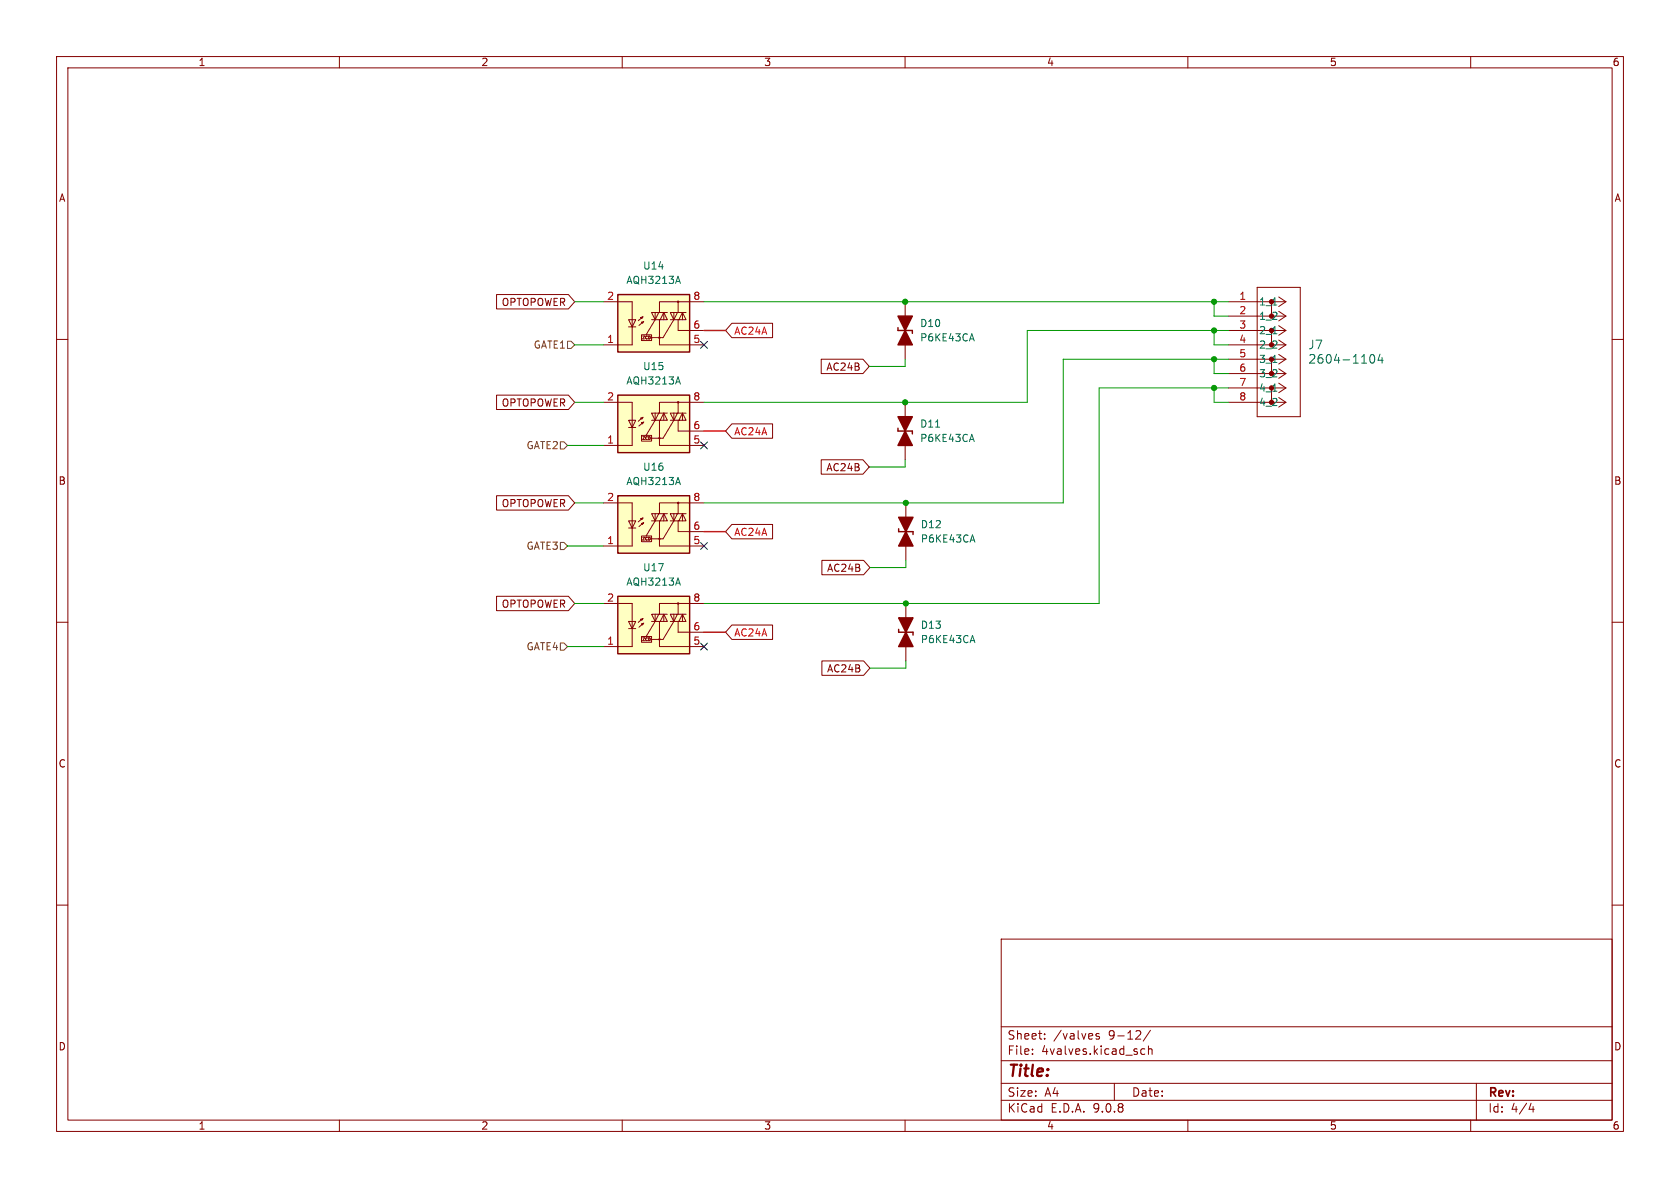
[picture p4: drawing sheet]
<svg xmlns="http://www.w3.org/2000/svg" width="297mm" height="210mm" viewBox="0 0 297 210" stroke-linecap="round" stroke-linejoin="round" font-family="sans-serif">
<g fill="none" stroke="#840000" stroke-width=".18">
<path d="M10 10h277v190h-277zM12 12h273v186h-273zM60 10v2M110 10v2M160 10v2M210 10v2M260 10v2M160 53.3v2.6M160 57.2v2.5M217.2 53.3h10.1M217.2 55.9h10.1M217.2 58.4h10.1"/>
<path d="M222.2 50.8h7.7v22.9h-7.7zM224.8 53.3v2.6M224.8 58.4v2.6M226.1 52.5l1.2 .8M226.1 55l1.2 .9M226.1 57.6l1.2 .8M227.3 53.3l-1.2 .9M227.3 55.9l-1.2 .8M227.3 58.4l-1.2 .9M10 60h2M160 61v2.5M217.2 61h10.1"/>
<path d="M217.2 63.5h10.1M217.2 66h10.1M217.2 68.6h10.1M217.2 71.1h10.1M224.8 63.5v2.5M224.8 68.6v2.5M226.1 60.1l1.2 .9M226.1 62.7l1.2 .8M226.1 65.2l1.2 .8M226.1 67.7l1.2 .9M226.1 70.3l1.2 .8M227.3 61l-1.2 .8"/>
<path d="M227.3 63.5l-1.2 .8M227.3 66l-1.2 .9M227.3 68.6l-1.2 .8M227.3 71.1l-1.2 .9M285 60h2M10 110h2M160.1 106.7v2.5M160.1 110.5v2.5M160.1 114.3v2.5M285 110h2M10 160h2M177 166h108v32h-108z"/>
<path d="M285 160h2M60 198v2M110 198v2M160 198v2M177 194.5h108M177 191.5h108M177 187.5h108M177 181.5h108M182.5 186.3v.1M182.5 185.5v.1M184.7 183.6v.1M184.7 182.8v.1"/>
<path d="M194.3 182.8l-.3-.1-.3 .2 .1 .2 .5 .2v.3h-.6M197 191.5v3M201.5 182.3l.2 .2-.1 .3-.9 .9h1M202.4 185.5l-.4-.1-.3 .3v.4l.1 .2h.6M203 185.5l.2-.1 .4 .1 .1 .9M203 184.9v1.5M203.4 182.1l-1.3 2M210 198v2M260 198v2M261 191.5v6.5M270.7 195l-.4 1.1h.9M271 195.6v1"/>
</g>
<path d="M158.7 57.9v.5h2.6v.5M158.9 111.3v.5h2.5v.5" fill="none" stroke="#840000" stroke-width=".25"/>
<g fill="#840000" stroke="#840000" stroke-width=".25">
<path d="M160.1 111.8l1.3 2.5h-2.5z"/>
<path d="M158.9 109.2h2.5l-1.3 2.6z"/>
<path d="M160 58.4l1.3 2.6h-2.6z"/>
<path d="M158.7 55.9h2.6l-1.3 2.5z"/>
</g>
<path d="M171.8 59l.4 1.3M225 53.9h.7M225 59h.7M225 64.1h.7M225 69.2h.7M242.3 62.8l.2-.1a.83 .83 0 0 1 .6 .6 .83 .83 0 0 1-.3 .8l-.1 .1a.82 .82 0 0 1-.4-1.4zM244 62.6l-.4 1.1h1M244.3 63.2v1M171.9 112.3l.4 1.3" fill="none" stroke="#006464" stroke-width=".18"/>
<path d="M109.2 87.6h12.7v10.2h-12.7z" fill="#ffffc2"/>
<g fill="none" stroke="#840000" stroke-width=".18">
<path d="M106.7 88.9h2.5M109.3 88.9h2.5v7.6h-5.1M111.1 92.1h1.3l-.6 1.2zM111.1 93.3h1.3M113.3 91.7l.4-.2-.2 .4zM113.4 94.7h1.8v1.1h-1.8zM113.4 92.5l.4-.1-.2 .3zM113.5 91.7l-.7 .6M113.6 92.6l-.6 .5M115.2 92.1h2.8l-.7-1.3-.6 1.3M115.8 90.8v1.3l-1.6 2.6M116.5 90.8l-.7 1.3-.6-1.3h2.8"/>
<path d="M116.6 92.1v4.4h7.9M117.3 90.8v1.3M118.5 92.1h2.8l-.7-1.3-.6 1.3M119.1 90.8v1.3l-1.9 3.2h-2M119.8 90.8l-.7 1.3-.6-1.3h2.8M119.9 88.9h-3.3v1.9M119.9 88.9v1.9M119.9 92.1v1.9h4.6M119.9 88.9h4.6M120.6 90.8v1.3"/>
<circle cx="116.6" cy="95.3" r=".13"/>
<circle cx="119.9" cy="88.9" r=".13"/>
</g>
<path d="M109.2 87.6h12.7v10.2h-12.7z" fill="none" stroke="#840000" stroke-width=".25"/>
<path d="M119.9 84.4l.4 1.3" fill="none" stroke="#006464" stroke-width=".18"/>
<path d="M109.2 105.4h12.7v10.2h-12.7z" fill="#ffffc2"/>
<g fill="none" stroke="#840000" stroke-width=".18">
<path d="M160 71.1v2.6M160 74.9v2.6M160 78.7v2.6M160.1 88.9v2.5M160.1 92.7v2.6M160.1 96.5v2.6M106.7 106.7h2.5M109.3 106.7h2.5v7.6h-5.1M111.1 109.9h1.3l-.6 1.2zM111.1 111.1h1.3M113.3 109.5l.4-.2-.2 .4zM113.4 112.5h1.8v1h-1.8z"/>
<path d="M113.4 110.3l.4-.1-.2 .3zM113.5 109.5l-.7 .5M113.6 110.3l-.6 .6M115.2 109.9h2.8l-.7-1.3-.6 1.3M115.8 108.6v1.3l-1.6 2.6M116.5 108.6l-.7 1.3-.6-1.3h2.8M116.6 109.9v4.4h7.9M117.3 108.6v1.3M118.5 109.9h2.8l-.7-1.3-.6 1.3M119.1 108.6v1.3l-1.9 3.1h-2M119.8 108.6l-.7 1.3-.6-1.3h2.8M119.9 106.7h-3.3v1.9"/>
<path d="M119.9 106.7v1.9M119.9 109.9v1.9h4.6M119.9 106.7h4.6M120.6 108.6v1.3"/>
<circle cx="116.6" cy="113" r=".13"/>
<circle cx="119.9" cy="106.7" r=".13"/>
</g>
<path d="M158.7 75.7v.5h2.6v.5M158.9 93.5v.5h2.5v.5M109.2 105.4h12.7v10.2h-12.7z" fill="none" stroke="#840000" stroke-width=".25"/>
<path d="M165.4 75.5h.7M171.8 76.8l.4 1.2M171.9 94.6l.4 1.2M119.9 102.2l.4 1.2" fill="none" stroke="#006464" stroke-width=".18"/>
<g fill="#840000" stroke="#840000" stroke-width=".25">
<path d="M160 76.2l1.3 2.5h-2.6z"/>
<path d="M158.7 73.7h2.6l-1.3 2.5z"/>
<path d="M160.1 94l1.3 2.5h-2.5z"/>
<path d="M158.9 91.4h2.5l-1.3 2.6z"/>
</g>
<path d="M109.2 69.9h12.7v10.1h-12.7z" fill="#ffffc2"/>
<g fill="none" stroke="#840000" stroke-width=".18">
<path d="M106.7 71.1h2.5M109.3 71.1h2.5v7.6h-5.1M111.1 74.3h1.3l-.6 1.3zM111.1 75.6h1.3M113.3 73.9l.4-.1-.2 .3zM113.4 77h1.8v1h-1.8zM113.4 74.8l.4-.2-.2 .3zM113.5 73.9l-.7 .6M113.6 74.8l-.6 .5M115.2 74.3h2.8l-.7-1.3-.6 1.3M115.8 73v1.3l-1.6 2.7M116.5 73l-.7 1.3-.6-1.3h2.8"/>
<path d="M116.6 74.3v4.4h7.9M117.3 73v1.3M118.5 74.3h2.8l-.7-1.3-.6 1.3M119.1 73v1.3l-1.9 3.2h-2M119.8 73l-.7 1.3-.6-1.3h2.8M119.9 71.1h-3.3v1.9M119.9 71.1v1.9M119.9 74.3v1.9h4.6M119.9 71.1h4.6M120.6 73v1.3"/>
<circle cx="116.6" cy="77.5" r=".13"/>
<circle cx="119.9" cy="71.1" r=".13"/>
</g>
<path d="M109.2 69.9h12.7v10.1h-12.7z" fill="none" stroke="#840000" stroke-width=".25"/>
<path d="M119.9 66.6l.4 1.3" fill="none" stroke="#006464" stroke-width=".18"/>
<path d="M109.2 52.1h12.7v10.1h-12.7z" fill="#ffffc2"/>
<g fill="none" stroke="#840000" stroke-width=".18">
<path d="M87.8 52.1h12.7l1.1 1.2-1.1 1.3h-12.7zM106.7 53.3h2.5M109.3 53.3h2.5v7.7h-5.1M111.1 56.5h1.3l-.6 1.3zM111.1 57.8h1.3M113.3 56.1l.4-.1-.2 .3zM113.4 59.2h1.8v1h-1.8zM113.4 57l.4-.2-.2 .4zM113.5 56.2l-.7 .5M113.6 57l-.6 .5M115.2 56.5h2.8l-.7-1.3-.6 1.3M115.8 55.2v1.3l-1.6 2.7"/>
<path d="M116.5 55.2l-.7 1.3-.6-1.3h2.8M116.6 56.5v4.5h7.9M117.3 55.2v1.3M118.5 56.5h2.8l-.7-1.3-.6 1.3M119.1 55.2v1.3l-1.9 3.2h-2M119.8 55.2l-.7 1.3-.6-1.3h2.8M119.9 53.3h-3.3v1.9M119.9 53.3v1.9M119.9 56.5v1.9h4.6M119.9 53.3h4.6M120.6 55.2v1.3M129.4 57.1h7.2v2.6h-7.2l-1.1-1.3z"/>
<path d="M87.8 69.8h12.7l1.1 1.3-1.1 1.3h-12.7zM129.4 74.9h7.2v2.6h-7.2l-1.1-1.3zM145.2 63.5h7.4l1.1 1.3-1.1 1.2h-7.4zM87.8 87.6h12.7l1.1 1.3-1.1 1.3h-12.7zM129.4 92.7h7.2v2.6h-7.2l-1.1-1.3zM145.2 81.3h7.4l1.1 1.3-1.1 1.2h-7.4zM145.3 99.1h7.4l1.1 1.2-1.1 1.3h-7.4zM87.8 105.4h12.7l1.1 1.3-1.1 1.3h-12.7zM129.4 110.5h7.2v2.5h-7.2l-1.1-1.2zM145.3 116.8h7.4l1.1 1.3-1.1 1.3h-7.4z"/>
<circle cx="116.6" cy="59.7" r=".13"/>
<circle cx="119.9" cy="53.3" r=".13"/>
</g>
<path d="M109.2 52.1h12.7v10.1h-12.7z" fill="none" stroke="#840000" stroke-width=".25"/>
<path d="M119.9 48.8l.4 1.3" fill="none" stroke="#006464" stroke-width=".18"/>
<path d="M99.1 78.1h.6l.6 .6-.6 .7h-.6zM100.3 60.3h.7l.6 .7-.6 .6h-.7zM99.1 95.9h.6l.6 .6-.6 .7h-.6zM99.1 113.7h.6l.6 .6-.6 .6h-.6z" fill="none" stroke="#725600" stroke-width=".18"/>
<g fill="none" stroke="#009600" stroke-width=".18">
<path d="M101.6 53.3h5.1M124.5 53.3h92.7M214.6 53.3v2.6h2.6M214.6 58.4v2.6h2.6M217.2 58.4h-35.6v12.7h-57.1M100.3 78.7h6.4M101.6 61h5.1M101.6 71.1h5.1M160 63.5v1.3h-6.3M214.6 63.5v2.5h2.6M214.6 68.6v2.5h2.6M217.2 63.5h-29.2v25.4h-63.5"/>
<path d="M217.2 68.6h-22.9v38.1h-69.8M100.3 96.5h6.4M101.6 88.9h5.1M160 81.3v1.3h-6.3M160.1 99.1v1.2h-6.3M100.3 114.3h6.4M101.6 106.7h5.1M160.1 116.8v1.3h-6.3"/>
</g>
<path d="M124.5 58.4h3.8M124.5 76.2h3.8M124.5 94h3.8M124.5 111.8h3.8" fill="none" stroke="#f00" stroke-width=".25"/>
<path d="M123.9 60.4l1.2 1.2M123.9 78.1l1.2 1.2M125.1 60.4l-1.2 1.2M125.1 78.1l-1.2 1.2M123.9 95.9l1.2 1.2M125.1 95.9l-1.2 1.2M123.9 113.7l1.2 1.2M125.1 113.7l-1.2 1.2" fill="none" stroke="#000084" stroke-width=".18"/>
<g fill="#009600" stroke="#009600" stroke-width=".18">
<circle cx="214.6" cy="53.3" r=".46"/>
<circle cx="214.6" cy="58.4" r=".46"/>
<circle cx="214.6" cy="63.5" r=".46"/>
<circle cx="214.6" cy="68.6" r=".46"/>
<circle cx="160.1" cy="106.7" r=".46"/>
<circle cx="160" cy="53.3" r=".46"/>
<circle cx="160.1" cy="88.9" r=".46"/>
<circle cx="160" cy="71.1" r=".46"/>
</g>
<text font-size="2.8" fill="#840000" x="178" y="190.9">Title:</text>
<g font-size="2.1" fill="#006464">
<text x="231.2" y="62">J7</text>
<text x="231.2" y="64.5">2604-1104</text>
</g>
<g font-size="2.1" fill="#840000">
<text x="178" y="184">Sheet:</text>
<text x="186.2" y="184">/valves</text>
<text x="196" y="184">9-12/</text>
<text x="178" y="186.7">File:</text>
<text x="184.1" y="186.7">4valves.kicad_sch</text>
<text x="178" y="196.9">KiCad</text>
<text x="178" y="194.1">Size:</text>
<text x="184.7" y="194.1">A4</text>
<text x="185.7" y="196.9">E.D.A.</text>
<text x="193.3" y="196.9">9.0.8</text>
<text x="200" y="194.1">Date:</text>
<text x="263" y="194.3">Rev:</text>
<text x="263" y="196.9">Id:</text>
<text x="267.1" y="196.9">4/4</text>
</g>
<g font-size="1.8" fill="#840000">
<text x="35" y="11.9">1</text>
<text x="85" y="11.9">2</text>
<text x="135" y="11.9">3</text>
<text x="185" y="11.9">4</text>
<text x="235" y="11.9">5</text>
<text x="285" y="11.9">6</text>
<text x="10.3" y="35.9">A</text>
<text x="285.3" y="35.9">A</text>
<text x="88.6" y="54.3">OPTOPOWER</text>
<text x="146" y="65.7">AC24B</text>
<text x="88.6" y="72.1">OPTOPOWER</text>
<text x="146" y="83.5">AC24B</text>
<text x="10.3" y="85.9">B</text>
<text x="88.6" y="89.9">OPTOPOWER</text>
<text x="285.3" y="85.9">B</text>
<text x="146.1" y="101.3">AC24B</text>
<text x="88.6" y="107.6">OPTOPOWER</text>
<text x="146.1" y="119.1">AC24B</text>
<text x="10.3" y="135.9">C</text>
<text x="285.3" y="135.9">C</text>
<text x="10.3" y="185.9">D</text>
<text x="285.3" y="185.9">D</text>
<text x="35" y="199.9">1</text>
<text x="85" y="199.9">2</text>
<text x="135" y="199.9">3</text>
<text x="185" y="199.9">4</text>
<text x="235" y="199.9">5</text>
<text x="285" y="199.9">6</text>
</g>
<g font-size="1.8" fill="#006464">
<text x="113.6" y="47.9">U14</text>
<text x="110.6" y="50.4">AQH3213A</text>
<text x="162.6" y="58">D10</text>
<text x="222.5" y="54.2">1_1</text>
<text x="222.5" y="56.7">1_2</text>
<text x="222.5" y="59.3">2_1</text>
<text x="113.6" y="65.6">U15</text>
<text x="162.6" y="60.6">P6KE43CA</text>
<text x="222.5" y="61.8">2_2</text>
<text x="222.5" y="64.4">3_1</text>
<text x="110.6" y="68.2">AQH3213A</text>
<text x="222.5" y="66.9">3_2</text>
<text x="222.5" y="69.4">4_1</text>
<text x="222.5" y="72">4_2</text>
<text x="162.6" y="75.8">D11</text>
<text x="113.6" y="83.4">U16</text>
<text x="162.6" y="78.3">P6KE43CA</text>
<text x="110.6" y="86">AQH3213A</text>
<text x="162.7" y="93.6">D12</text>
<text x="113.6" y="101.2">U17</text>
<text x="162.7" y="96.1">P6KE43CA</text>
<text x="110.6" y="103.7">AQH3213A</text>
<text x="162.7" y="113.9">P6KE43CA</text>
<text x="162.7" y="111.4">D13</text>
</g>
<g font-size="1.8" fill="#a90000">
<text x="107.2" y="53.1">2</text>
<text x="122.5" y="53.1">8</text>
<text x="219" y="53.1">1</text>
<text x="122.5" y="58.2">6</text>
<text x="219" y="55.6">2</text>
<text x="219" y="58.2">3</text>
<text x="107.2" y="60.7">1</text>
<text x="122.5" y="60.7">5</text>
<text x="219" y="60.7">4</text>
<text x="219" y="63.2">5</text>
<text x="219" y="65.8">6</text>
<text x="107.2" y="70.9">2</text>
<text x="122.5" y="70.9">8</text>
<text x="219" y="68.3">7</text>
<text x="219" y="70.9">8</text>
<text x="122.5" y="75.9">6</text>
<text x="107.2" y="78.5">1</text>
<text x="122.5" y="78.5">5</text>
<text x="107.2" y="88.6">2</text>
<text x="122.5" y="88.6">8</text>
<text x="122.5" y="93.7">6</text>
<text x="107.2" y="96.3">1</text>
<text x="122.5" y="96.3">5</text>
<text x="107.2" y="106.4">2</text>
<text x="122.5" y="106.4">8</text>
<text x="122.5" y="111.5">6</text>
<text x="107.2" y="114">1</text>
<text x="122.5" y="114">5</text>
</g>
<g font-size="1.8" fill="#f00">
<text x="129.7" y="59.4">AC24A</text>
<text x="129.7" y="77.2">AC24A</text>
<text x="129.7" y="94.9">AC24A</text>
<text x="129.7" y="112.7">AC24A</text>
</g>
<g font-size="1.8" fill="#725600">
<text x="94.3" y="61.8">GATE1</text>
<text x="93" y="79.6">GATE2</text>
<text x="93" y="97.4">GATE3</text>
<text x="93" y="115.2">GATE4</text>
</g>
<g font-size=".7" fill="#840000">
<text x="113.4" y="60.2">ZCD</text>
<text x="113.4" y="78">ZCD</text>
<text x="113.4" y="95.7">ZCD</text>
<text x="113.4" y="113.5">ZCD</text>
</g>
</svg>
